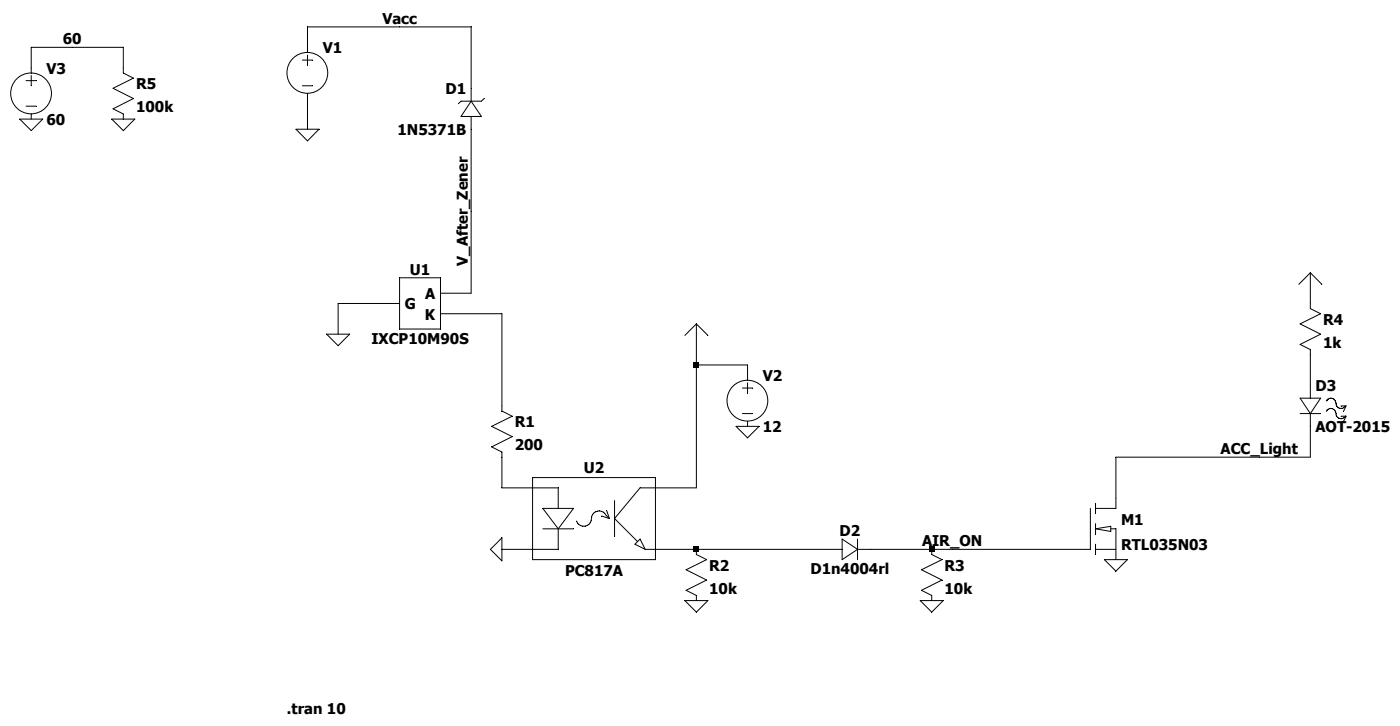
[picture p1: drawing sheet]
<svg xmlns="http://www.w3.org/2000/svg" width="214mm" height="111mm" viewBox="0 0 214 111" stroke-linecap="round" stroke-linejoin="round" font-family="sans-serif">
<path d="M73.9 15l-.4 .4" fill="none" stroke="#000" stroke-width=".15"/>
<path d="M70.4 15.4l-.4 .4" fill="none" stroke="#000" stroke-width=".15"/>
<path d="M70.4 15.4h3.1" fill="none" stroke="#000" stroke-width=".15"/>
<path d="M70.4 17.8h3.1" fill="none" stroke="#000" stroke-width=".15"/>
<path d="M71.9 15.4l-1.5 2.4" fill="none" stroke="#000" stroke-width=".15"/>
<path d="M71.9 15.4l1.6 2.4" fill="none" stroke="#000" stroke-width=".15"/>
<path d="M71.9 17.8v1.9" fill="none" stroke="#000" stroke-width=".15"/>
<path d="M71.9 13.5v1.9" fill="none" stroke="#000" stroke-width=".15"/>
<g fill="none" stroke="#000" stroke-width=".15">
<path d="M46.1 9.2h1.6M46.1 13.1h1.6M46.9 7.2v.8M46.9 8.4v1.5M46.9 14.2v.8M76.6 61.9v.8l1.6 .8-3.2 1.5 3.2 1.6-3.2 1.5 1.6 .8v.8"/>
<circle cx="46.9" cy="11.1" r="3.1"/>
</g>
<path d="M61 42.4h6.2v7.8h-6.2z" fill="#fff"/>
<path d="M61 42.4h6.2v7.8h-6.2z" fill="none" stroke="#000" stroke-width=".15"/>
<path d="M81.3 72.8h18.7v12.5h-18.7z" fill="#fff"/>
<g fill="none" stroke="#000" stroke-width=".15">
<path d="M3 18.2h3.5l-1.7 1.7zM4 12.3h1.5M4 16.2h1.5M4.8 11.1v-3.9h14v3.9l1.6 .8-3.1 1.6 3.1 1.5-3.1 1.6 1.5 .8v.8M4.8 11.5v1.6M4.8 17.4v.8M17.1 18.2h3.5l-1.8 1.7zM45.2 19.7h3.5l-1.8 1.8zM46.9 7.2v-3.1h25v9.4M46.9 15v4.7M71.9 19.7v25h-4.7M49.8 50.9h3.6l-1.8 1.8z"/>
<path d="M61 46.3h-9.4v4.6M67.2 47.8h9.4v14.1M106.3 55.6h7.8v2.4M106.3 49.4l-1.8 1.7M106.3 49.4v25h-8.6l-3.9 4.7 3.5 3.5M106.3 49.4l1.7 1.7M113.3 59.2h1.6M114.1 58.4v1.5M200 41.6v5.4l1.6 .8-3.2 1.6 3.2 1.5-3.2 1.6 1.6 .8v7.4M200 41.6l1.7 1.7M200 41.6l-1.8 1.7M76.6 69.7v4.7h8.6v3.1"/>
<path d="M81.3 72.8h18.7v12.5h-18.7zM82.8 77.5h4.7l-2.3 3.1zM91.8 78.7l1.2 .4M92.5 78.5a1.16 1.16 0 0 0-1.3-.6 1.16 1.16 0 0 0-.9 1.2 1.17 1.17 0 0 1-1 1.1 1.17 1.17 0 0 1-1.3-.8M92.6 78.7l.4 .4M92.6 77.9l.4 1.2M93.8 76.3v5.5M112.3 65h3.5l-1.7 1.8zM113.3 63.1h1.6M114.1 64.2v.8M166.4 77.5v6.3h-35.5M167.2 76.7v1.6"/>
<path d="M167.2 79.8v1.6M198.4 63.1h3.2M198.4 60.7h3.2l-1.6 2.4zM200 63.1v6.6h-29.7v7.8h-3.1M202.4 61.1a.81 .81 0 0 1 1-.3 .81 .81 0 0 1 .5 .9 .78 .78 0 0 0 .7 .6 .78 .78 0 0 0 .8-.5M202.4 62.7a.81 .81 0 0 1 1-.4 .81 .81 0 0 1 .5 1 .78 .78 0 0 0 .7 .5 .78 .78 0 0 0 .8-.4M204.7 61.9h.7l-.3 .8M204.7 63.5h.7l-.3 .7M74.8 83.8l1.8-1.8v3.5zM82.8 80.6h4.7M85.2 80.6v3.2h-8.6M97.7 82.2l.8 1.6-1.6-.8z"/>
<path d="M98.5 83.8h30M104.5 91.6h3.5l-1.7 1.7zM106.3 83.8v.7l1.5 .8-3.1 1.6 3.1 1.5-3.1 1.6 1.6 .8v.8M128.5 82.2l2.4 1.6-2.4 1.5zM130.9 82.2v3.1M140.4 91.6h3.6l-1.8 1.7zM142.2 83.8v.7l1.6 .8-3.2 1.6 3.2 1.5-3.2 1.6 1.6 .8v.8M167.2 83.8h3.1M167.2 80.6l2.3-.4v.8zM167.2 83v1.5M168.6 85.3h3.5l-1.8 1.8zM169.5 80.6h.8v4.7"/>
<circle cx="4.7" cy="14.2" r="3.1"/>
<circle cx="114.1" cy="61.1" r="3.1"/>
</g>
<path d="M105.9 55.3h.8v.7h-.8zM105.9 83.4h.8v.8h-.8zM141.8 83.4h.8v.8h-.8z" fill="#000"/>
<g font-size="2.3">
<text x="58.4" y="3.6">Vacc</text>
<text x="7.1" y="11.3">V3</text>
<text x="9.6" y="6.7">60</text>
<text x="49.3" y="8.1">V1</text>
<text x="20.8" y="13.6">R5</text>
<text x="20.8" y="17.1">100k</text>
<text x="68" y="14.4">D1</text>
<text x="7.1" y="19.1">60</text>
<text x="60.7" y="20.6">1N5371B</text>
<text x="62.5" y="41.9">U1</text>
<text x="71.4" y="40.5" transform="rotate(-90 71.4 40.5)">V_After_Zener</text>
<text x="61.8" y="47.2">G</text>
<text x="64.9" y="45.6">A</text>
<text x="56.7" y="52.4">IXCP10M90S</text>
<text x="64.9" y="48.7">K</text>
<text x="201.9" y="49.5">R4</text>
<text x="201.9" y="53">1k</text>
<text x="116.4" y="58.1">V2</text>
<text x="200.8" y="59.7">D3</text>
<text x="78.6" y="65.1">R1</text>
<text x="116.4" y="65.9">12</text>
<text x="200.8" y="65.9">AOT-2015</text>
<text x="78.6" y="68.6">200</text>
<text x="186.3" y="69.2">ACC_Light</text>
<text x="89.1" y="72.2">U2</text>
<text x="128.1" y="81.7">D2</text>
<text x="140.7" y="83.3">AIR_ON</text>
<text x="171.1" y="80">M1</text>
<text x="171.1" y="83.9">RTL035N03</text>
<text x="86.2" y="87.8">PC817A</text>
<text x="108.2" y="87">R2</text>
<text x="123.7" y="87.6">D1n4004rl</text>
<text x="144.1" y="87">R3</text>
<text x="108.2" y="90.5">10k</text>
<text x="144.1" y="90.5">10k</text>
<text x="43.8" y="108.9">.tran 10</text>
</g>
</svg>
